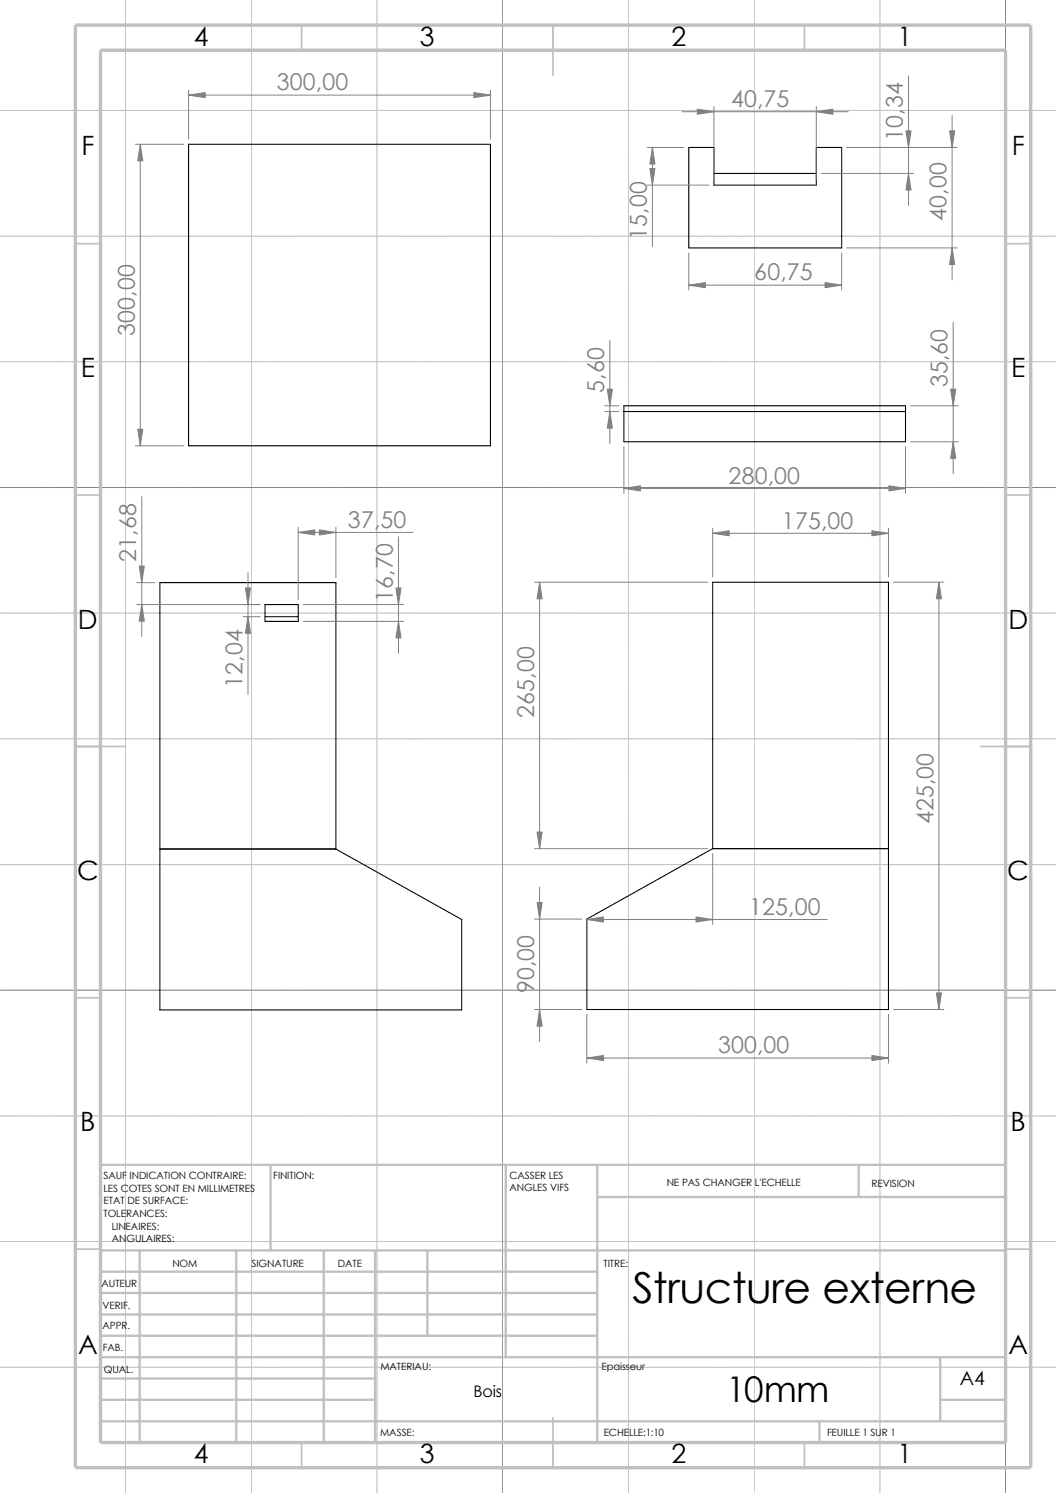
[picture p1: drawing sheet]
<svg xmlns="http://www.w3.org/2000/svg" width="210mm" height="297mm" viewBox="0 0 210 297" stroke-linecap="round" stroke-linejoin="round" font-family="sans-serif">
<g fill="none" stroke="#e6e6db" stroke-width=".2">
<path d="M25 0v297M50 0v297M75 0v297M100 0v297M125 0v297M150 0v297M175 0v297M200 0v297M0 22h210M0 47h210M0 72h210M0 97h210"/>
<path d="M0 122h210M0 147h210M0 172h210M0 197h210M0 222h210M0 247h210M0 272h210"/>
</g>
<g fill="none" stroke="#c0c0c0" stroke-width=".2">
<path d="M25 0v297M50 0v297M75 0v297M125 0v297M150 0v297M175 0v297M0 22h210M0 47h210M0 72h210M0 122h210M0 147h210M0 172h210"/>
<path d="M0 222h210M0 247h210M0 272h210"/>
</g>
<g fill="none" stroke="#808080" stroke-width=".2">
<path d="M37.5 17.9v9.8M37.5 18.9h60M97.5 17.9v9.8M100 0v297M180.7 15.1v25.8M200 0v297M26.9 28.7h9.6M27.9 28.7v60M128.7 29.3h7.3M128.7 36.8h12.3M129.8 29.3v19.7M135.6 22.2h33.1"/>
<path d="M142 21.2v14.6M162.3 21.2v14.6M163.4 34.5h18.3M168.4 29.3h22M189.4 23v32.7M137 50.3v7.4M137 56.7h30.4M167.4 50.3v7.4M168.4 49.3h22M121.3 67.7v20.5M189.6 64.1v30.1M0 97h210"/>
<path d="M26.9 88.7h9.6M28.2 98.8v27.8M120.3 80.7h2.8M120.3 81.9h2.8M124.1 88.9v9.2M124.1 97.2h56M180.1 88.9v9.2M181.1 80.7h9.5M181.1 87.9h9.5M27.2 115.9h3.6M49.3 113.9v24.2M59.3 105.9h22.8"/>
<path d="M59.3 104.9v14.4M66.8 104.9v10M79.2 106.8v23.2M106.3 115.8h34.4M107.3 115.8v53M141.7 105.1v9.7M141.7 106.1h35M176.7 105.1v9.7M177.7 115.8h10M186.7 115.8v85M27.2 120.3h24.5M48.3 122.7h3.4"/>
<path d="M60.3 123.6h20M60.3 120.3h20M106.3 168.8h34.4M107.3 176.5v30.7M141.7 169.8v14.1M0 197h210M106.3 182.8h9.4M116.7 182.9h47.8M106.3 200.8h9.4M116.7 201.8v9.7M116.7 210.5h60M176.7 201.8v9.7"/>
<path d="M177.7 200.8h10"/>
</g>
<g fill="none" stroke="#c0c0c0" stroke-width=".34">
<path d="M60 5v5M110 5v10M160 5v5M15 48.5h5M200 48.5h5M15 98.5h5M200 98.5h5M15 148.5h10M195 148.5h10M15 198.5h5M200 198.5h5M15 248.5h5"/>
<path d="M200 248.5h5M60 287v5M110 282v10M160 287v5"/>
</g>
<g fill="none" stroke="#c0c0c0" stroke-width=".47">
<path d="M53.8 231.7v17.1M100.6 231.7v38.3M118.8 231.7v55.3M118.8 238.1h81.2M170.8 231.7v6.4M200 231.7h-180v55.3M20 253h98.8M20 257.2h98.8M20 248.8h180M27.8 248.8v38.2M47 248.8v38.2M64.4 248.8v38.2"/>
<path d="M74.6 248.8v38.2M85 248.8v16.9M20 278.5h54.6M20 270h180M20 274.2h54.6M20 261.5h98.8M20 265.7h98.8M187 278.5h13M187 270v12.7M20 282.7h180M163 282.7v4.3"/>
</g>
<path d="M15 5h190v287h-190zM20 10h180v277h-180z" fill="none" stroke="#c0c0c0" stroke-width=".68" stroke-linecap="butt"/>
<path d="M37.5 28.7h60v60h-60zM137 29.3h5v7.5h20.3v-7.5h5.1v20h-30.4zM142 34.5h20.3M124.1 81.9h56M124.1 80.7h56v7.2h-56zM31.8 115.9h35v53l25 14v18h-60zM141.7 115.8h35v85h-60v-18l25-14zM52.7 120.3h6.6v3.3h-6.6zM52.7 122.7h6.6M31.8 168.9h35M141.7 168.8h35" fill="none" stroke="#000" stroke-width=".21"/>
<g fill="#808080" stroke="#808080" stroke-width=".2">
<path d="M78.7 117h1.1l-.6 3.3z"/>
<path d="M79.2 123.6l.6 3.3h-1.1z"/>
<path d="M27.7 112.6h1l-.5 3.3z"/>
<path d="M28.2 120.3l.5 3.3h-1z"/>
<path d="M63.5 105.4l3.3 .5-3.3 .5z"/>
<path d="M59.3 105.9l3.3-.5v1z"/>
<path d="M49.3 122.7l.5 3.3h-1z"/>
<path d="M48.8 117h1l-.5 3.3z"/>
<path d="M188.8 26h1.1l-.5 3.3z"/>
<path d="M189.4 49.3l.5 3.3h-1.1z"/>
<path d="M164.1 56.2l3.3 .5-3.3 .5z"/>
<path d="M137 56.7l3.3-.5v1z"/>
<path d="M129.2 33.5h1.1l-.5 3.3z"/>
<path d="M129.8 29.3l.5 3.3h-1.1z"/>
<path d="M162.3 22.2l3.4-.5v1z"/>
<path d="M138.7 21.7l3.3 .5-3.3 .5z"/>
<path d="M180.7 34.5l.5 3.3h-1z"/>
<path d="M180.2 26h1l-.5 3.3z"/>
<path d="M189.1 77.4h1l-.5 3.3z"/>
<path d="M189.6 87.9l.5 3.3h-1z"/>
<path d="M176.8 96.6l3.3 .6-3.3 .5z"/>
<path d="M124.1 97.2l3.3-.6v1.1z"/>
<path d="M120.8 77.4h1l-.5 3.3z"/>
<path d="M121.3 81.9l.5 3.3h-1z"/>
<path d="M173.4 210l3.3 .5-3.3 .5z"/>
<path d="M116.7 210.5l3.3-.5v1z"/>
<path d="M173.4 105.6l3.3 .5-3.3 .5z"/>
<path d="M141.7 106.1l3.3-.5v1z"/>
<path d="M107.3 200.8l.5 3.3h-1z"/>
<path d="M106.8 179.5h1l-.5 3.3z"/>
<path d="M107.3 115.8l.5 3.3h-1z"/>
<path d="M106.8 165.5h1l-.5 3.3z"/>
<path d="M186.7 115.8l.5 3.3h-1z"/>
<path d="M186.2 197.5h1l-.5 3.3z"/>
<path d="M116.7 182.9l3.3-.5v1z"/>
<path d="M138.4 182.4l3.3 .5-3.3 .5z"/>
<path d="M94.2 18.4l3.3 .5-3.3 .5z"/>
<path d="M37.5 18.9l3.3-.5v1z"/>
<path d="M27.9 28.7l.5 3.3h-1z"/>
<path d="M27.4 85.4h1l-.5 3.3z"/>
</g>
<text font-size="8.5" x="125.8" y="259.2">Structure externe</text>
<text font-size="7" x="144.4" y="278.9">10mm</text>
<g font-size="5.3">
<text x="38.5" y="9.1">4</text>
<text x="83.5" y="9.1">3</text>
<text x="133.5" y="9.1">2</text>
<text x="178.5" y="9.1">1</text>
<text x="16.2" y="30.8">F</text>
<text x="201.2" y="30.8">F</text>
<text x="16" y="75.1">E</text>
<text x="201.1" y="75.1">E</text>
<text x="15.5" y="125.1">D</text>
<text x="200.6" y="125.1">D</text>
<text x="15.3" y="175.1">C</text>
<text x="200.3" y="175.1">C</text>
<text x="16" y="225.1">B</text>
<text x="201" y="225.1">B</text>
<text x="15.5" y="269.3">A</text>
<text x="200.5" y="269.3">A</text>
<text x="38.5" y="291.1">4</text>
<text x="83.5" y="291.1">3</text>
<text x="133.5" y="291.1">2</text>
<text x="178.5" y="291.1">1</text>
</g>
<g font-size="4.6" fill="#808080">
<text x="55" y="18">300,00</text>
<text x="145.4" y="21.3">40,75</text>
<text x="179.6" y="28" transform="rotate(-90 179.6 28)">10,34</text>
<text x="128.7" y="47.7" transform="rotate(-90 128.7 47.7)">15,00</text>
<text x="188.3" y="43.9" transform="rotate(-90 188.3 43.9)">40,00</text>
<text x="150" y="55.8">60,75</text>
<text x="26.8" y="66.9" transform="rotate(-90 26.8 66.9)">300,00</text>
<text x="188.5" y="77.1" transform="rotate(-90 188.5 77.1)">35,60</text>
<text x="120.2" y="78.1" transform="rotate(-90 120.2 78.1)">5,60</text>
<text x="144.9" y="96.2">280,00</text>
<text x="69.2" y="105">37,50</text>
<text x="155.5" y="105.2">175,00</text>
<text x="27.1" y="111.7" transform="rotate(-90 27.1 111.7)">21,68</text>
<text x="78.1" y="119.7" transform="rotate(-90 78.1 119.7)">16,70</text>
<text x="48.2" y="136.8" transform="rotate(-90 48.2 136.8)">12,04</text>
<text x="106.2" y="142.8" transform="rotate(-90 106.2 142.8)">265,00</text>
<text x="185.6" y="164" transform="rotate(-90 185.6 164)">425,00</text>
<text x="149" y="182">125,00</text>
<text x="106.2" y="197.6" transform="rotate(-90 106.2 197.6)">90,00</text>
<text x="142.8" y="209.6">300,00</text>
</g>
<text font-size="3.9" x="190.9" y="275.5">A4</text>
<text font-size="3.2" x="94.2" y="277.9">Bois</text>
<g font-size="2">
<text x="20.6" y="234.6">SAUF INDICATION CONTRAIRE:</text>
<text x="20.6" y="237.1">LES COTES SONT EN MILLIMETRES</text>
<text x="20.6" y="239.6">ETAT DE SURFACE:</text>
<text x="54.4" y="234.6">FINITION:</text>
<text x="101.3" y="237">ANGLES VIFS</text>
<text x="101.3" y="234.5">CASSER LES</text>
<text x="132.6" y="236">NE PAS CHANGER L'ECHELLE</text>
<text x="173.3" y="236.2">REVISION</text>
<text x="20.6" y="242.1">TOLERANCES:</text>
<text x="22.2" y="244.6">LINEAIRES:</text>
<text x="22.2" y="247.1">ANGULAIRES:</text>
<text x="50" y="252">SIGNATURE</text>
<text x="67.2" y="252">DATE</text>
<text x="120" y="252">TITRE:</text>
<text x="20.2" y="256.1">AUTEUR</text>
<text x="34.3" y="252.1">NOM</text>
<text x="20.4" y="260.4">VERIF.</text>
<text x="20.4" y="264.5">APPR.</text>
<text x="20.4" y="268.8">FAB.</text>
<text x="20.7" y="273.2">QUAL.</text>
<text x="75.6" y="272.5">MATERIAU:</text>
<text x="119.6" y="272.5">Epaisseur</text>
<text x="75.6" y="285.6">MASSE:</text>
<text x="120.1" y="285.6">ECHELLE:1:10</text>
<text x="164.5" y="285.6">FEUILLE 1 SUR 1</text>
</g>
</svg>
